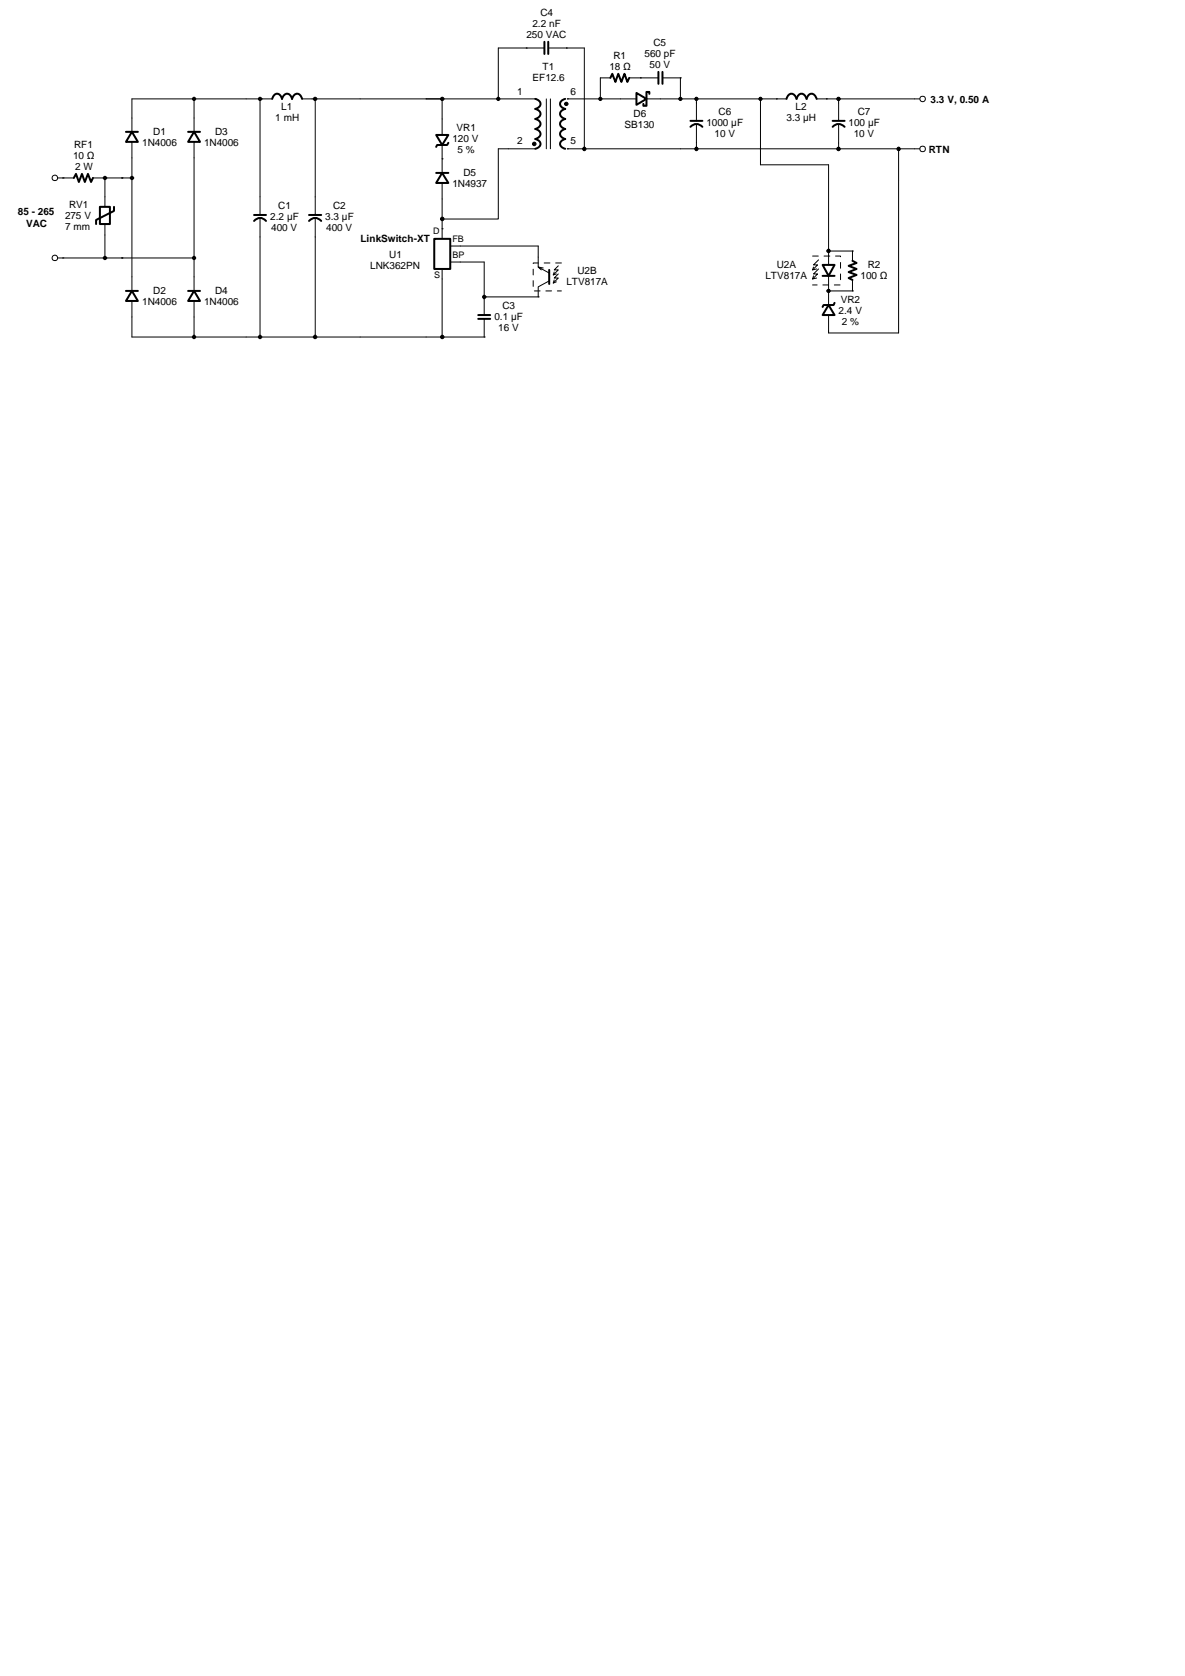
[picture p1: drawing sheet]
<svg xmlns="http://www.w3.org/2000/svg" width="210mm" height="297mm" viewBox="0 0 210 297" stroke-linecap="round" stroke-linejoin="round" font-family="sans-serif">
<path d="M78.3 21.1v2.8M78.3 25.7v4.9" fill="none" stroke="#000" stroke-width=".18"/>
<path d="M77.3 23.9h2.1l-1.1 1.8zM77.3 30.6h2.1M79.4 25.3l-.2 .4h-1.8l-.1 .3" fill="none" stroke="#000" stroke-width=".35"/>
<path d="M78.3 30.6l1.1 1.8h-2.1z" fill="#fff"/>
<path d="M100.1 17.5l-.5 .3-.3 .3-.1 .3 .1 .4 .3 .3 .5 .2-.5 .2-.3 .3-.1 .4 .1 .3 .3 .3 .5 .3-.5 .2-.3 .3-.1 .4 .1 .3 .3 .3 .5 .3-.5 .2-.3 .3-.1 .3 .1 .4 .8 .5-.5 .3-.3 .3-.1 .3 .1 .3 .3 .4 .5 .2M115 16.6v-.3h-.5v2.5h-.5v-.4M78.3 30.6l1.1 1.8h-2.1z" fill="none" stroke="#000" stroke-width=".35"/>
<g fill="none" stroke="#000" stroke-width=".18">
<path d="M75.5 17.5h12.8M78.3 17.5v3.6M100.5 17.5h.1M114.5 17.5h2.5M78.3 28.2h.1M78.3 32.4v6.4M100.5 26.4h.1"/>
<circle cx="78.3" cy="17.5" r=".29"/>
<circle cx="100.3" cy="18.4" r=".29"/>
<circle cx="78.3" cy="38.8" r=".3"/>
</g>
<g fill="#000">
<circle cx="78.3" cy="17.5" r=".29"/>
<circle cx="100.3" cy="18.4" r=".29"/>
<circle cx="78.3" cy="38.8" r=".3"/>
</g>
<path d="M112.7 16.5l1.8 1-1.8 1.1z" fill="#fff"/>
<path d="M94.8 17.5l.5 .3 .3 .3 .1 .3-.1 .4-.3 .3-.5 .2 .5 .2 .3 .3 .1 .4-.1 .3-.3 .3-.5 .3 .5 .2 .3 .3 .1 .4-.1 .3-.3 .3-.5 .3 .5 .2 .3 .3 .1 .3-.1 .4-.8 .5 .5 .3 .3 .3 .1 .3-.1 .3-.3 .4-.5 .2M96.4 7.4v2.2M97.1 7.4v2.2M108.1 13.8l.4-.7 .5 1.4 .5-1.4 .6 1.4 .5-1.4 .5 1.4 .4-.7M112.7 16.5l1.8 1-1.8 1.1zM116.6 12.7v2.2M117.3 12.7v2.2" fill="none" stroke="#000" stroke-width=".35"/>
<g fill="none" stroke="#000" stroke-width=".18">
<path d="M93.2 8.5h.1M94.8 17.5h.1M96.4 8.5h-8.1v9h6.5M96.8 17.5v8.9M97.1 8.5h6.4v17.9M97.5 17.5v8.9M100.3 8.5h.1M100.5 17.5h12.2M108.1 13.8h-1.8v3.7M111.5 13.8h5.1M113.5 13.8h.1M117.3 13.8h3.2"/>
<path d="M120.5 13.8h.1M120.5 13.8v3.7h-3.5M88.3 26.4h6.5M100.5 26.4h20"/>
<circle cx="88.2" cy="17.5" r=".28"/>
<circle cx="106.3" cy="17.5" r=".28"/>
<circle cx="120.5" cy="17.5" r=".28"/>
<circle cx="94.6" cy="25.5" r=".3"/>
<circle cx="103.5" cy="26.4" r=".29"/>
</g>
<g fill="#000">
<circle cx="88.2" cy="17.5" r=".28"/>
<circle cx="106.3" cy="17.5" r=".28"/>
<circle cx="120.5" cy="17.5" r=".28"/>
<circle cx="94.6" cy="25.5" r=".3"/>
<circle cx="103.5" cy="26.4" r=".29"/>
</g>
<path d="M76.9 42.3h2.9v5.4h-2.9z" fill-rule="evenodd" fill="#fff"/>
<path d="M76.9 42.3h2.9v5.4h-2.9zM84.7 55.8h2.1M84.7 56.5h2.1M97.3 47.8v2.5" fill="none" stroke="#000" stroke-width=".35"/>
<g fill="none" stroke="#000" stroke-width=".18">
<path d="M75.5 59.7h10.3M78.2 59.4h.2l.2 .3-.2 .3-.4-.2zM78.3 40.6h.1M78.3 40.6v1.7M78.3 47.7v12M79.8 43.6h15.5v3.7l2 1.1M79.8 46.4h6v9.4M85.8 59.7h.1M85.8 52.6h.1M85.8 56.5v3.2M85.8 52.6h9.5M95.3 52.6h.1"/>
<path d="M96.2 47.5l-.9-.2 .6 .5M97.3 49.8l-2 1v1.8M98.2 48.2l-.2 .5 .6-.1M98.2 49.6l-.2 .6 .6-.2M98.9 47.1l-.7 .7h.7l-.9 .9M98.9 48.6l-.7 .7h.7l-.9 .9M146.8 44.5v2.4"/>
<circle cx="85.7" cy="52.6" r=".28"/>
</g>
<g fill="#000">
<path d="M78.2 59.4h.2l.2 .3-.2 .3-.4-.2z" fill-rule="evenodd"/>
<circle cx="85.7" cy="52.6" r=".28"/>
</g>
<path d="M99.4 46.6h-5v5h5" fill="none" stroke="#000" stroke-width=".18" stroke-dasharray="1 1 1 1 1 1 1 1"/>
<path d="M145.7 46.9h2.1l-1 2z" fill="#fff"/>
<path d="M139.3 17.5l.2-.5 .3-.3 .4-.1 .3 .1 .4 .3 .2 .5 .2-.5 .3-.3 .4-.1 .3 .1 .3 .3 .3 .5 .2-.5 .3-.3 .3-.1 .4 .1 .6 .8M122.3 22.5a1.36 1.36 0 0 1 2.1 0M122.3 21.4h2.1M147.5 22.5a1.36 1.36 0 0 1 2.1 0M147.5 21.4h2.1M145.7 46.9h2.1l-1 2zM145.7 48.9h2.1M146.8 54.1l1 1.7h-2.1zM147.8 53.7l-.1 .4h-1.8l-.2 .3M151 46.2l.7 .4-1.4 .5 1.4 .6-1.4 .5 1.4 .5-1.4 .6 .7 .3" fill="none" stroke="#000" stroke-width=".35"/>
<g fill="none" stroke="#000" stroke-width=".18">
<path d="M123.4 17.5v3.9M137.5 17.5h.1M137.5 17.5h1.8M144.7 17.5h1.7M146.4 17.5h.1M148.5 17.5v3.9M123.4 22.1v4.3M148.5 22.1v4.3M144.1 47.3l-.2 .5 .8-.1M144.1 48.9l-.2 .5 .8-.1M145 46.1l-.9 .8h.7l-.9 .9M145 47.7l-.9 .9h.7l-.9 .8"/>
<path d="M146.5 44.4l.4-.2 .2 .4-.4 .2-.2-.2zM146.5 51.5l.4-.2 .2 .3-.4 .2zM146.8 44.5h.1M146.8 51.6h.1M146.8 48.9v5.2M146.8 55.8v3.2h12.4M146.8 44.5h4.2M146.8 51.6h4.2M151 44.5h.1M151 51.6h.1M151 44.5v1.7M151 49.6v2"/>
<circle cx="123.3" cy="17.5" r=".28"/>
<circle cx="134.7" cy="17.5" r=".28"/>
<circle cx="148.5" cy="17.5" r=".29"/>
<circle cx="123.3" cy="26.4" r=".29"/>
<circle cx="148.5" cy="26.4" r=".3"/>
<circle cx="159.2" cy="26.4" r=".29"/>
</g>
<path d="M143.9 45.4h5v5.1h-5" fill="none" stroke="#000" stroke-width=".18" stroke-dasharray="1 1 1 1 1 1 1 1"/>
<g fill="#000">
<path d="M146.5 44.4l.4-.2 .2 .4-.4 .2-.2-.2z" fill-rule="evenodd"/>
<path d="M146.5 51.5l.4-.2 .2 .3-.4 .2z" fill-rule="evenodd"/>
<circle cx="123.3" cy="17.5" r=".28"/>
<circle cx="134.7" cy="17.5" r=".28"/>
<circle cx="148.5" cy="17.5" r=".29"/>
<circle cx="123.3" cy="26.4" r=".29"/>
<circle cx="148.5" cy="26.4" r=".3"/>
<circle cx="159.2" cy="26.4" r=".29"/>
</g>
<circle cx="163.4" cy="17.5" r=".49" fill="#fff"/>
<g fill="none" stroke="#000" stroke-width=".18">
<path d="M162 17.5h.9"/>
<circle cx="163.4" cy="17.5" r=".49"/>
</g>
<circle cx="163.4" cy="26.4" r=".5" fill="#fff"/>
<g fill="none" stroke="#000" stroke-width=".18">
<path d="M123.4 17.5h14.1M134.7 17.5v11.7h12.1M146.4 17.5h15.6M11.3 31.5h1.8M16.5 31.5h1.9M18.6 34.9v1.8M21.6 31.5h.1M123.4 26.4h39.5M159.2 26.4h.1M159.2 26.4v5.6M21.6 45.7h.1"/>
<circle cx="163.4" cy="26.4" r=".5"/>
</g>
<path d="M13.1 31.5l.4-.7 .5 1.5 .5-1.5 .5 1.5 .6-1.5 .5 1.5 .4-.8" fill="none" stroke="#000" stroke-width=".35"/>
<path d="M17.7 36.7h1.8v3h-1.8z" fill-rule="evenodd" fill="#fff"/>
<path d="M17.7 36.7h1.8v3h-1.8zM20.2 36.7v.7l-3.2 1.6v.7M22.3 23.4h2.1" fill="none" stroke="#000" stroke-width=".35"/>
<g fill="none" stroke="#000" stroke-width=".18">
<path d="M11.1 31.5h.2M18.4 31.5h3.2M18.6 31.5v3.4M18.6 39.7v6M23.4 20.9v2.5M11.1 45.7h10.5"/>
<circle cx="18.6" cy="31.5" r=".28"/>
<circle cx="18.6" cy="45.7" r=".28"/>
</g>
<g fill="#000">
<circle cx="18.6" cy="31.5" r=".28"/>
<circle cx="18.6" cy="45.7" r=".28"/>
</g>
<path d="M23.4 23.4l1 1.7h-2.1z" fill="#fff"/>
<path d="M23.4 23.4l1 1.7h-2.1zM22.3 51.6h2.1" fill="none" stroke="#000" stroke-width=".35"/>
<path d="M23.4 25.1v2.9M23.4 49.1v2.5" fill="none" stroke="#000" stroke-width=".18"/>
<path d="M23.4 51.6l1 1.7h-2.1z" fill="#fff"/>
<path d="M33.3 23.4h2.1M23.4 51.6l1 1.7h-2.1z" fill="none" stroke="#000" stroke-width=".35"/>
<path d="M34.4 20.9v2.5M23.4 53.3v2.9" fill="none" stroke="#000" stroke-width=".18"/>
<path d="M34.4 23.4l1 1.7h-2.1z" fill="#fff"/>
<path d="M34.4 23.4l1 1.7h-2.1zM33.3 51.6h2.1" fill="none" stroke="#000" stroke-width=".35"/>
<path d="M34.4 25.1v2.9M34.4 49.1v2.5" fill="none" stroke="#000" stroke-width=".18"/>
<path d="M34.4 51.6l1 1.7h-2.1z" fill="#fff"/>
<path d="M48.2 17.5l.2-.5 .3-.3 .4-.1 .3 .1 .3 .3 .3 .5 .2-.5 .3-.3 .4-.1 .3 .1 .3 .3 .2 .5 .6-.8 .3-.1 .4 .1 .3 .3 .2 .5M45 39.2a1.32 1.32 0 0 1 2.1 0M45 38.1h2.1M54.7 39.2a1.36 1.36 0 0 1 2.2 0M54.7 38.1h2.2M34.4 51.6l1 1.7h-2.1z" fill="none" stroke="#000" stroke-width=".35"/>
<g fill="none" stroke="#000" stroke-width=".18">
<path d="M34.4 17.5v3.4M46.1 17.5v20.6M48.2 17.5h-24.8v3.4M53.5 17.5h10.3M55.8 17.5v20.6M21.6 31.5h1.8M23.4 28v21.1M34.4 28v21.1M46.1 38.8v20.9M55.8 38.8v20.9M21.6 45.7h12.8M23.4 56.2v3.5h40.4"/>
<path d="M34.3 59.4l.4 .3-.2 .3-.4-.2zM34.4 53.3v6.4M46 59.4h.1l.3 .4a.3 .3 0 0 1-.5 .1 .3 .3 0 0 1 .1-.5zM55.7 59.4h.2l.2 .3-.2 .3-.4-.2z"/>
<circle cx="34.3" cy="17.5" r=".28"/>
<circle cx="46" cy="17.5" r=".28"/>
<circle cx="55.8" cy="17.5" r=".29"/>
<circle cx="23.3" cy="31.5" r=".28"/>
<circle cx="34.3" cy="45.7" r=".28"/>
</g>
<g fill="#000">
<path d="M34.3 59.4l.4 .3-.2 .3-.4-.2z" fill-rule="evenodd"/>
<path d="M46 59.4h.1l.3 .4a.3 .3 0 0 1-.5 .1 .3 .3 0 0 1 .1-.5z" fill-rule="evenodd"/>
<path d="M55.7 59.4h.2l.2 .3-.2 .3-.4-.2z" fill-rule="evenodd"/>
<circle cx="34.3" cy="17.5" r=".28"/>
<circle cx="46" cy="17.5" r=".28"/>
<circle cx="55.8" cy="17.5" r=".29"/>
<circle cx="23.3" cy="31.5" r=".28"/>
<circle cx="34.3" cy="45.7" r=".28"/>
</g>
<circle cx="9.7" cy="31.5" r=".49" fill="#fff"/>
<g fill="none" stroke="#000" stroke-width=".18">
<path d="M10.2 31.5h.9"/>
<circle cx="9.7" cy="31.5" r=".49"/>
</g>
<circle cx="9.7" cy="45.7" r=".49" fill="#fff"/>
<g fill="none" stroke="#000" stroke-width=".18">
<path d="M63.8 17.5h11.7M120.5 17.5h2.9M11.1 31.5h.1M21.6 31.5h.1M88.3 26.4v12.4h-10v1.8M120.5 26.4h2.9M146.8 29.2v15.3M159.2 32v27M10.2 45.7h.9M11.1 45.7h.1M21.6 45.7h.1M63.8 59.7h11.7"/>
<circle cx="9.7" cy="45.7" r=".49"/>
</g>
<g font-size="1.8">
<text x="94.3" y="4.8">2.2 nF</text>
<text x="95.7" y="2.8">C4</text>
<text x="93.3" y="6.7">250 VAC</text>
<text x="108.7" y="10.5">R1</text>
<text x="114.2" y="10.1">560 pF</text>
<text x="115.7" y="8.2">C5</text>
<text x="91.6" y="16.8">1</text>
<text x="94.3" y="14.4">EF12.6</text>
<text x="96.1" y="12.4">T1</text>
<text x="101" y="16.8">6</text>
<text x="107.9" y="12.4">18 Ω</text>
<text x="115.1" y="12.1">50 V</text>
<text x="27.1" y="24">D1</text>
<text x="38.1" y="24">D3</text>
<text x="48.8" y="21.5">1 mH</text>
<text x="49.8" y="19.5">L1</text>
<text x="80.9" y="23.2">VR1</text>
<text x="110.6" y="22.7">SB130</text>
<text x="112.2" y="20.7">D6</text>
<text x="125.1" y="22.4">1000 µF</text>
<text x="127.3" y="20.4">C6</text>
<text x="139.3" y="21.5">3.3 µH</text>
<text x="140.9" y="19.5">L2</text>
<text x="150.3" y="22.4">100 µF</text>
<text x="151.9" y="20.4">C7</text>
<text x="164.8" y="18.3">3.3 V, 0.50 A</text>
<text x="13" y="28.2">10 Ω</text>
<text x="13.1" y="26.2">RF1</text>
<text x="25.2" y="25.9">1N4006</text>
<text x="36.2" y="25.9">1N4006</text>
<text x="80.1" y="25.2">120 V</text>
<text x="81" y="27.1">5 %</text>
<text x="91.6" y="25.5">2</text>
<text x="101" y="25.5">5</text>
<text x="126.6" y="24.3">10 V</text>
<text x="151.2" y="24.3">10 V</text>
<text x="164.5" y="27.2">RTN</text>
<text x="13.3" y="30.1">2 W</text>
<text x="80.1" y="33.1">1N4937</text>
<text x="82.1" y="31.2">D5</text>
<text x="3.2" y="38.2">85 - 265</text>
<text x="4.6" y="40.3">VAC</text>
<text x="11.5" y="38.8">275 V</text>
<text x="11.5" y="40.8">7 mm</text>
<text x="12.2" y="36.9">RV1</text>
<text x="47.9" y="39">2.2 µF</text>
<text x="48" y="41">400 V</text>
<text x="49.3" y="37.1">C1</text>
<text x="57.6" y="39">3.3 µF</text>
<text x="57.8" y="41">400 V</text>
<text x="59" y="37.1">C2</text>
<text x="63.8" y="43">LinkSwitch-XT</text>
<text x="65.6" y="47.7">LNK362PN</text>
<text x="69" y="45.8">U1</text>
<text x="137.6" y="47.5">U2A</text>
<text x="153.7" y="47.5">R2</text>
<text x="27.1" y="52.1">D2</text>
<text x="38.1" y="52.1">D4</text>
<text x="100.3" y="50.5">LTV817A</text>
<text x="102.3" y="48.6">U2B</text>
<text x="135.6" y="49.5">LTV817A</text>
<text x="148.9" y="53.7">VR2</text>
<text x="152.4" y="49.5">100 Ω</text>
<text x="25.2" y="54.1">1N4006</text>
<text x="36.2" y="54.1">1N4006</text>
<text x="87.6" y="56.7">0.1 µF</text>
<text x="88.3" y="58.7">16 V</text>
<text x="89" y="54.8">C3</text>
<text x="148.5" y="55.7">2.4 V</text>
<text x="149.1" y="57.6">2 %</text>
</g>
<g font-size="1.6">
<text x="76.8" y="41.5">D</text>
<text x="80.1" y="42.9">FB</text>
<text x="80.1" y="45.8">BP</text>
<text x="76.9" y="49.3">S</text>
</g>
</svg>
